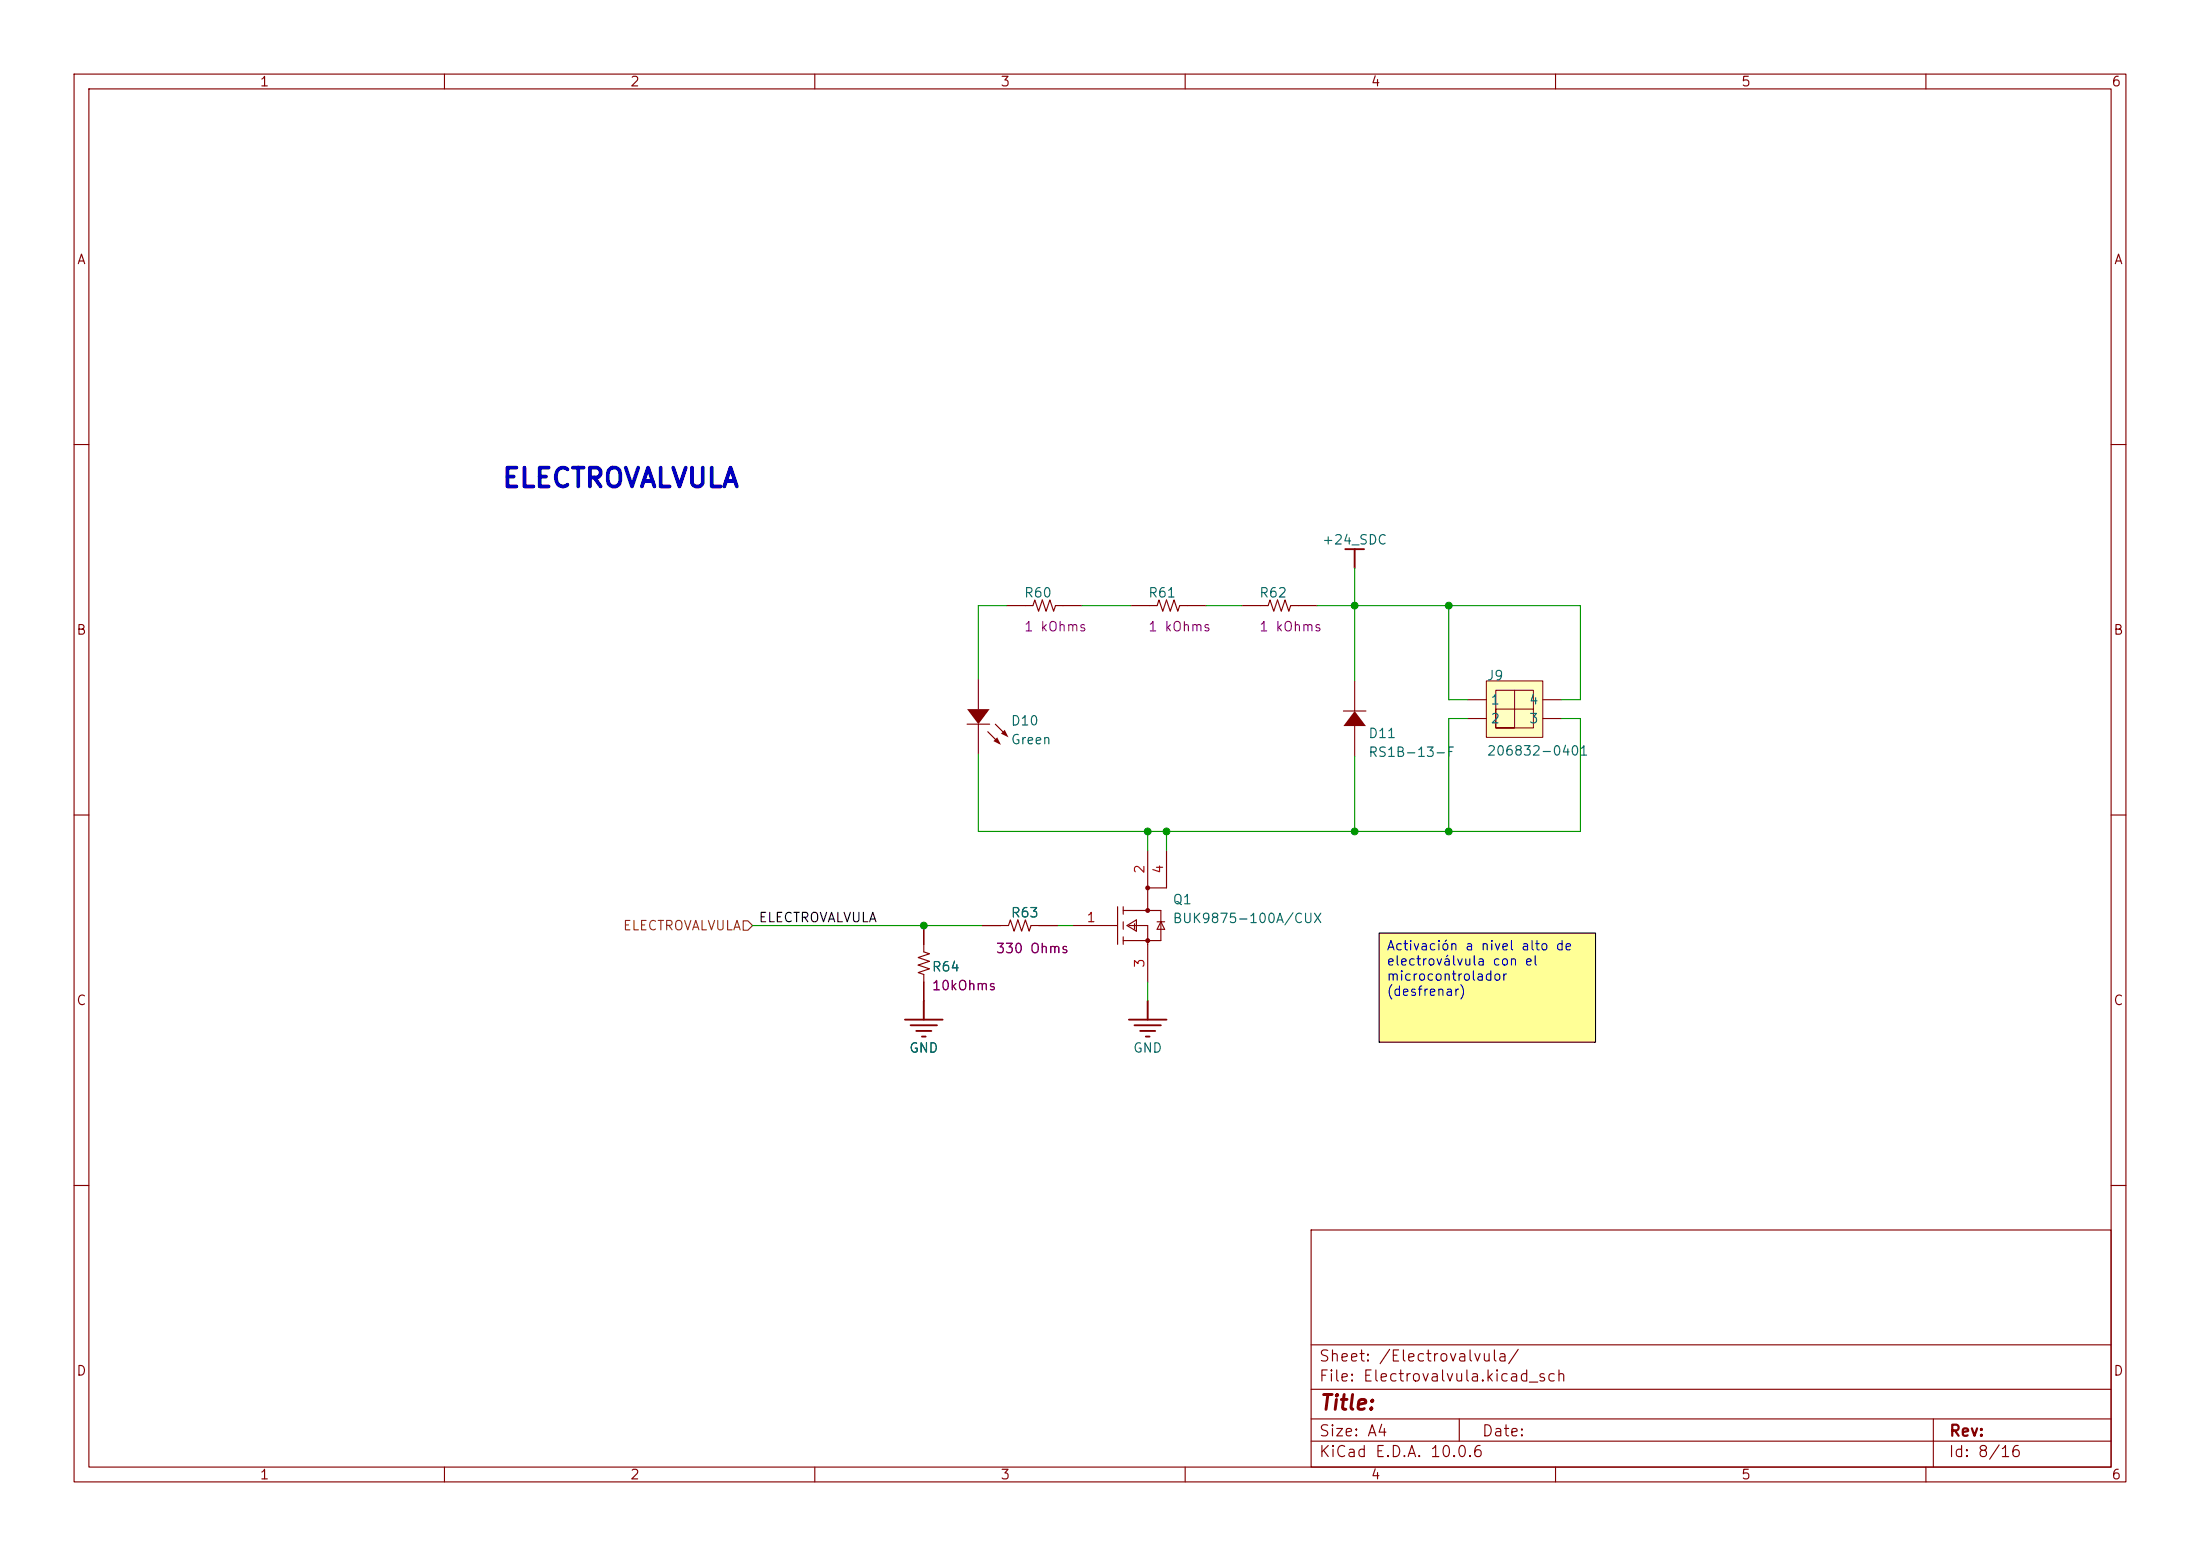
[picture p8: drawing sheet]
<svg xmlns="http://www.w3.org/2000/svg" width="297mm" height="210mm" viewBox="0 0 297 210" stroke-linecap="round" stroke-linejoin="round" font-family="sans-serif">
<g fill="none" stroke="#840000" stroke-width=".15">
<path d="M10 10h277v190h-277zM12 12h273v186h-273zM60 10v2M110 10v2M160 10v2M210 10v2M260 10v2M10 60h2M285 60h2M10 110h2M285 110h2M10 160h2"/>
<path d="M177 166h108v32h-108zM285 160h2M60 198v2M110 198v2M160 198v2M177 194.5h108M177 191.5h108M177 187.5h108M177 181.5h108M197 191.5v3M210 198v2M260 198v2"/>
<path d="M261 191.5v6.5"/>
</g>
<path d="M186.2 125.9h29.2v14.8h-29.2z" fill="#ffff96"/>
<path d="M181.4 96h3M124.7 124.9v3.6l.8 .2-1.5 .5 1.5 .5-1.5 .6 1.5 .5-1.5 .5 .7 .2v3.6" fill="none" stroke="#840000" stroke-width=".15"/>
<path d="M181.6 74.1h2.5M182.9 74.1v2.6" fill="none" stroke="#840000" stroke-width=".25"/>
<path d="M182.9 96l1.5 2h-3z" fill="#840000"/>
<g fill="none" stroke="#840000" stroke-width=".15">
<path d="M130.6 97.7h3M134.4 97.7l1.2 1.3M182.9 91.9v4.1M182.9 98v4.1M154.9 114.8v8.1M157.5 114.8v5h-2.6M144.8 124.9h6.1M150.9 122.4v5.1M151.6 122.9h5.1v4h-5.1M151.6 122.4v1M151.6 124.4v1M151.6 126.4v1.1"/>
<path d="M152.1 124.9l1.3-.7v1.5zM152.4 124.9h2.5v7.6M153.2 124.7v.7M156.2 124.4h1M156.7 124.4l.5 1h-1z"/>
</g>
<g fill="#840000" stroke="#840000" stroke-width=".15">
<circle cx="154.9" cy="119.8" r=".25"/>
<circle cx="154.9" cy="122.9" r=".25"/>
<circle cx="154.9" cy="126.9" r=".25"/>
</g>
<path d="M152.4 137.6h5.1M153.2 138.4h3.5M153.9 139.1h2.1M154.7 139.9h.5M154.9 135.1v2.5" fill="none" stroke="#840000" stroke-width=".25"/>
<path d="M130.6 95.7h3l-1.5 2z" fill="#840000"/>
<path d="M133.3 98.8l1.6 1.5" fill="none" stroke="#840000" stroke-width=".15"/>
<g fill="#840000">
<path d="M135.1 99l.5-.5 .5 1z"/>
<path d="M134.1 100l.5-.5 .5 1z"/>
</g>
<path d="M132.1 91.6v4.1M132.1 97.7v4.1M152.7 81.7h3.5l.3-.7 .5 1.5 .5-1.5 .5 1.5 .5-1.5 .5 1.5 .3-.8h3.5M167.6 81.7h3.6l.2-.7 .6 1.5 .5-1.5 .5 1.5 .5-1.5 .5 1.5 .2-.8h3.6" fill="none" stroke="#840000" stroke-width=".15"/>
<path d="M200.7 91.9h7.6v7.6h-7.6z" fill="#ffffc2"/>
<path d="M204.5 93.2v5h-2.6v-2.5h5.1v2.5h-5.1v-5h5.1v2.5" fill="none" stroke="#840000" stroke-width=".14"/>
<path d="M200.7 91.9h7.6v7.6h-7.6z" fill="none" stroke="#800000" stroke-width=".14"/>
<path d="M135.9 81.7h3.5l.3-.7 .5 1.5 .5-1.5 .5 1.5 .5-1.5 .5 1.5 .3-.8h3.5M198.1 94.4h2.6M198.1 97h2.6M208.3 94.4h2.5M208.3 97h2.5M124.7 124.9v2.6M124.7 132.5v2.6M132.6 124.9h3.5l.3-.7 .5 1.5 .5-1.5 .5 1.5 .5-1.5 .5 1.5 .3-.8h3.5" fill="none" stroke="#840000" stroke-width=".15"/>
<path d="M122.2 137.6h5.1M122.9 138.4h3.6M123.7 139.1h2M124.5 139.9h.5M124.7 135.1v2.5" fill="none" stroke="#840000" stroke-width=".25"/>
<path d="M100.3 124.3h.7l.6 .6-.6 .7h-.7z" fill="none" stroke="#725600" stroke-width=".15"/>
<g fill="none" stroke="#009600" stroke-width=".15">
<path d="M182.9 76.7v15.2M135.9 81.7h-3.8v9.9M146 81.7h6.7M162.8 81.7h4.8M177.8 81.7h35.6v12.7h-2.6M195.6 81.7v12.7h2.5M198.1 97h-2.5v15.2M210.8 97h2.6v15.2h-81.3v-10.4M154.9 112.2v2.6M157.5 112.2v2.6M182.9 102.1v10.1M101.6 124.9h31"/>
<path d="M142.7 124.9h2.1M154.9 132.5v2.6"/>
</g>
<path d="M186.2 125.9h29.2v14.8h-29.2z" fill="none" stroke="#000" stroke-width=".15"/>
<g fill="#009600" stroke="#009600" stroke-width=".14">
<circle cx="124.7" cy="124.9" r=".46"/>
<circle cx="195.6" cy="112.2" r=".46"/>
<circle cx="182.9" cy="112.2" r=".46"/>
<circle cx="182.9" cy="81.7" r=".46"/>
<circle cx="157.5" cy="112.2" r=".46"/>
<circle cx="195.6" cy="81.7" r=".46"/>
<circle cx="154.9" cy="112.2" r=".46"/>
</g>
<text font-size="2.5" fill="#0000c2" x="67.6" y="66.4">ELECTROVALVULA</text>
<text font-size="2" fill="#840000" x="178" y="190.8">Title:</text>
<g font-size="1.5" fill="#840000">
<text x="178" y="184.1">Sheet: /Electrovalvula/</text>
<text x="178" y="186.8">File: Electrovalvula.kicad_sch</text>
<text x="178" y="197">KiCad E.D.A. 10.0.6</text>
<text x="178" y="194.2">Size: A4</text>
<text x="200" y="194.2">Date:</text>
<text x="263" y="197">Id: 8/16</text>
<text x="263" y="194.2">Rev:</text>
</g>
<g font-size="1.3" fill="#840000">
<text x="35" y="12">1</text>
<text x="85" y="12">2</text>
<text x="135" y="12">3</text>
<text x="185" y="12">4</text>
<text x="235" y="12">5</text>
<text x="285" y="12">6</text>
<text x="10.3" y="36">A</text>
<text x="285.3" y="36">A</text>
<text x="10.2" y="86">B</text>
<text x="285.2" y="86">B</text>
<text x="10.2" y="136">C</text>
<text x="285.2" y="136">C</text>
<text x="10.2" y="186">D</text>
<text x="285.2" y="186">D</text>
<text x="35" y="200">1</text>
<text x="85" y="200">2</text>
<text x="135" y="200">3</text>
<text x="185" y="200">4</text>
<text x="235" y="200">5</text>
<text x="285" y="200">6</text>
</g>
<g font-size="1.3" fill="#006464">
<text x="178.4" y="73.8">+24_SDC</text>
<text x="138.2" y="81">R60</text>
<text x="154.9" y="81">R61</text>
<text x="169.9" y="81">R62</text>
<text x="200.6" y="92.1">J9</text>
<text x="201.1" y="95.4">1</text>
<text x="206.3" y="95.4">4</text>
<text x="136.4" y="98.2">D10</text>
<text x="136.4" y="100.8">Green</text>
<text x="184.6" y="99.9">D11</text>
<text x="201.1" y="97.9">2</text>
<text x="206.3" y="97.9">3</text>
<text x="184.6" y="102.5">RS1B-13-F</text>
<text x="200.6" y="102.3">206832-0401</text>
<text x="136.4" y="124.1">R63</text>
<text x="158.2" y="122.4">Q1</text>
<text x="158.2" y="124.9">BUK9875-100A/CUX</text>
<text x="125.7" y="131.4">R64</text>
<text x="122.7" y="142.4">GND</text>
<text x="152.9" y="142.4">GND</text>
</g>
<g font-size="1.3" fill="#840084">
<text x="138.2" y="85.5">1 kOhms</text>
<text x="154.9" y="85.5">1 kOhms</text>
<text x="169.9" y="85.5">1 kOhms</text>
<text x="134.4" y="129">330 Ohms</text>
<text x="125.7" y="134">10kOhms</text>
</g>
<g font-size="1.3" fill="#a90000">
<text x="154.8" y="118" transform="rotate(-90 154.8 118)">2</text>
<text x="157.3" y="118" transform="rotate(-90 157.3 118)">4</text>
<text x="146.6" y="124.8">1</text>
<text x="154.8" y="130.7" transform="rotate(-90 154.8 130.7)">3</text>
</g>
<text font-size="1.3" fill="#725600" x="84" y="125.9">ELECTROVALVULA</text>
<text font-size="1.3" fill="#0f0f0f" x="102.3" y="124.8">ELECTROVALVULA</text>
<g font-size="1.3" fill="#0000c2">
<text x="187.1" y="128.6">Activación a nivel alto de</text>
<text x="187.1" y="130.6">electroválvula con el</text>
<text x="187.1" y="132.7">microcontrolador</text>
<text x="187.1" y="134.7">(desfrenar)</text>
</g>
</svg>
